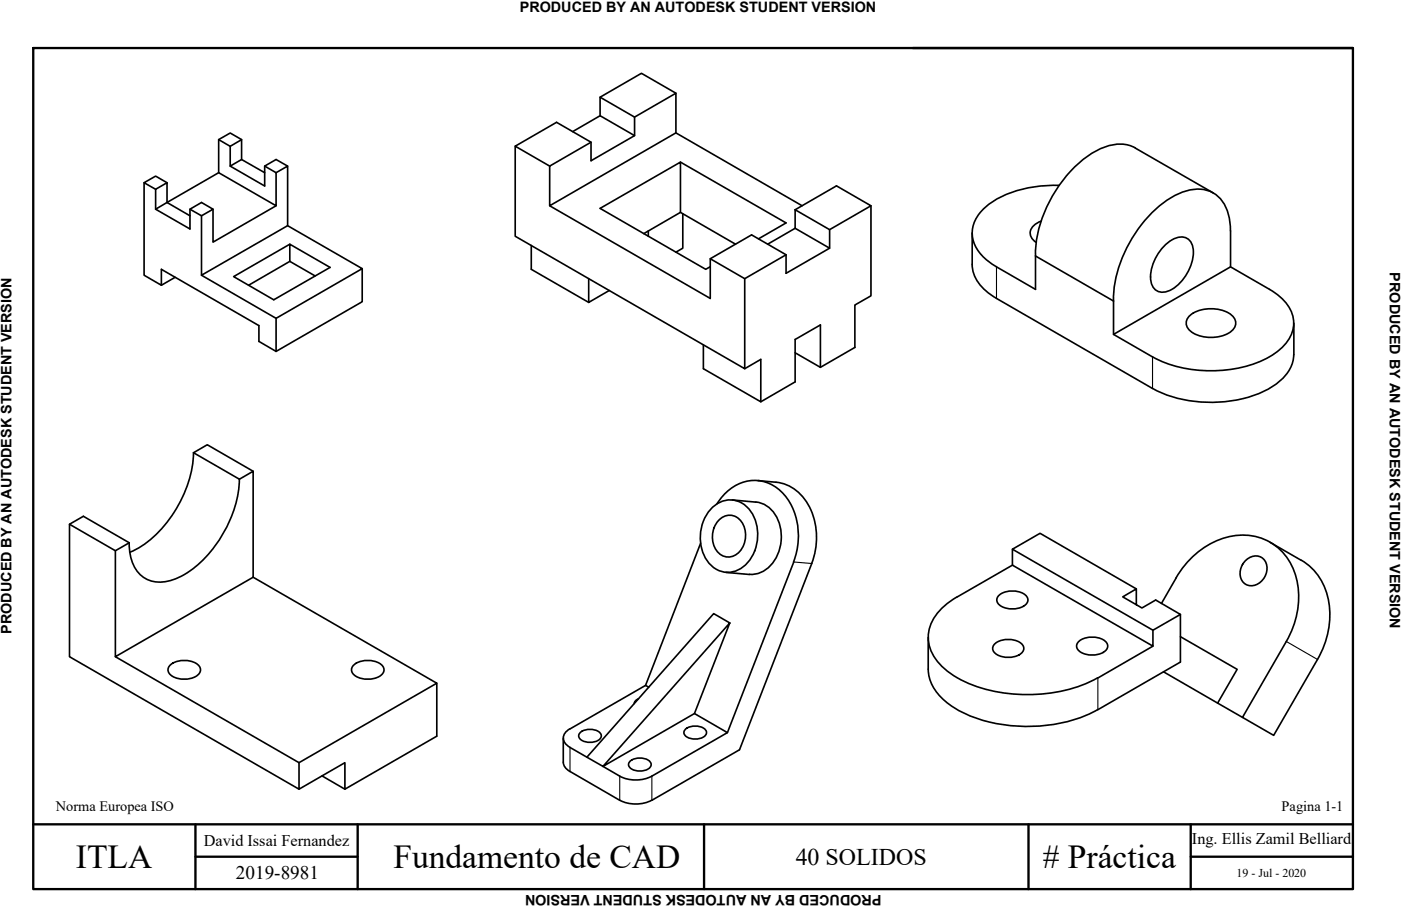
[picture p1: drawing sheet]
<svg xmlns="http://www.w3.org/2000/svg" width="432mm" height="279mm" viewBox="0 0 432 279" stroke-linecap="round" stroke-linejoin="round" font-family="sans-serif">
<!-- layer: MD_Visible -->
<g fill="none" stroke="#000" stroke-width=".51">
<path d="M185 35.7v-5.7l10.6 6.1v5.7M195.6 36.1l12.7-7.4v12.3l-38.9 22.5v-12.3l12.8-7.3M208.3 28.7l-10.6-6.1-12.7 7.4M44.4 56.3v28.6l5.3 3.1v-4.9l30.1 17.3v4.9l5.3 3.1v-10.2M51.5 56.3l-3.5-2-3.6 2 3.6 2.1M67.4 53.3l-15.9 9.1v-6.1l-3.5 2.1v6.1M67.4 43.1l3.6-2.1 3.5 2.1M71 51.2l10.6 6.2v-6.2l3.5-2 3.5 2M71 45.1v6.1l3.5-2 7.1 4.1M71 45.1l3.5-2v6.1M71 45.1l-3.6-2v10.2l17.7 10.2v-10.2l-3.5-2.1M85.1 53.3l3.5-2.1v18.4l-26.5 15.3v-18.4"/>
<path d="M158.8 45.1v27.8l70.7 40.8v-27.8l-10.6-6.1M176.5 40.6l8.5-4.9 10.6 6.1-13.4 7.8v-5.7l-10.7-6.2-12.7 7.4 10.6 6.1M208.3 41l38.9 22.5M209.7 50l32.6 18.7-8.5 5M326.4 57.2a33.8 33.8 0 0 0-22.7 6.7 9.8 9.8 0 0 0-.4 15.5l3.8 2.9 12.1 6.9v-10.2l24 13.8M349.9 45.6a11.9 11.9 0 0 0-11.5 .6 39.3 39.3 0 0 0-17.9 23.3l-1.1 4.8-.2 4.6M349.9 45.7l24.1 13.8M58.5 64.5l3.6 2 3.6-2-3.6-2.1-3.6 2.1v6.1l-10.5-6.1 3.5-2.1 7 4.1M85.1 63.5l-19.4 11.2v-10.2M88.6 69.6l23 13.2-26.5 15.4-23-13.3M89.3 75.3l-17.3 10 12.4 7.2 17.3-10-12.4-7.2v5.3l7.8 4.5M163.7 75.7v7.4l17.7 10.2"/>
<path d="M169.4 63.5l49.5 28.5v-12.2l12.7-7.4 10.7 6.2v5.7l13.4-7.8-10.6-6.1M198.4 72.1l11.3-6.6v-15.5l-24.7 14.3 32.5 18.8 1.4-.8M199.8 71.2v1.7M209.7 65.5l17 9.8M210.4 65.9v10.6l-2.1 1.3M242.3 78.6l-12.8 7.3M245.1 64.7l10.6 6.1v5.7M245.1 64.7l12.7-7.4 10.6 6.2-12.7 7.3M245.1 64.7v5.7M245.1 70.4l-8.5 4.9M268.4 63.5v27.7l-4.9 2.9v13l-10.6 6.2M299.6 71.9v9.7a12.7 12.7 0 0 0 7.5 10.4l48.1 27.8"/>
<path d="M320.9 68.2a4.2 4.2 0 0 0-3.4 4.1l.8 1.6 1 .8M355.3 65.4a20.7 20.7 0 0 1 14.7-7.1 9.6 9.6 0 0 1 8.8 8.4l.4 4.5 .1 11.1-36.1 20.8v-10.3a39.7 39.7 0 0 1 12.1-27.4zM358.6 76.1a6.8 6.8 0 0 1 6.9-2.8 4.8 4.8 0 0 1 2.3 5.6 14.3 14.3 0 0 1-7.6 10.8 3.7 3.7 0 0 1-5.5-3.2 14 14 0 0 1 3.9-10.4zM54 85.5l-4.3 2.5M89.3 80.6l-12.7 7.4M111.6 82.8v10.2l-26.5 15.4M181.4 85.9v7.4l6.4-3.7M366.4 97.7a10.8 10.8 0 0 1 13.7 0 3.2 3.2 0 0 1-1.5 5.1 11.2 11.2 0 0 1-12.2-1.2 2.84 2.84 0 0 1 0-3.9zM379.3 82.3l12 6.9a12.9 12.9 0 0 1 7.4 10.4 11.8 11.8 0 0 1-5.9 9.4 38.7 38.7 0 0 1-28.7 4.4l-1.9-.5a30.1 30.1 0 0 1-7-2.9l-12-6.9M398.8 99.7v9.7M216.8 106.3v7.4l17.7 10.2v-13.1l-5 2.9M245.1 108.8l7.8 4.5v-13.1l-7.8 4.5v13.1l-10.6 6.1"/>
<path d="M398.7 109.4a12.7 12.7 0 0 1-7.4 10.3 39.9 39.9 0 0 1-36.1 .1M59.6 139.6a37.4 37.4 0 0 1-17.5 29.7l-2.1 1M59.6 139.6l14.2 8.2 4.2-2.5v32.7l-42.4 24.5v-32.7l4.2-2.4-14.1-8.2-4.3 2.5 14.2 8.1M59.6 139.6l4.3-2.4 14.1 8.1M73.8 147.8a37.6 37.6 0 0 1-17 29.4 11.8 11.8 0 0 1-12.6 .9 12.3 12.3 0 0 1-4.4-10.7M219.6 156.5a7.7 7.7 0 0 1 12.9 3.1 13 13 0 0 1-4.5 15.9 7.8 7.8 0 0 1-11.1-4.4 13.4 13.4 0 0 1 2.7-14.6zM221 155.4a13 13 0 0 1 16.1-6.3 17 17 0 0 1 9 16.1 22.3 22.3 0 0 1-1.5 8.1M225.7 154.2l7.3 .7M233 154.8a9.4 9.4 0 0 1 7.7 9.2 12.1 12.1 0 0 1-6.5 12.7l-2.1 .4h-1.1l-7.3-.6M233.6 148.2a23.1 23.1 0 0 1 8.9 1.3 16.7 16.7 0 0 1 9.1 15.3l-.3 5.2-1.1 3.8-22.3 57.4-27 15.6M21.4 161.7v40.8l70.8 40.9M78 178l56.6 32.7-42.4 24.5-56.6-32.7"/>
<path d="M215.9 167.5l-16.9 43.9M221.7 160.3a4.6 4.6 0 0 1 4.8-1.1 4.6 4.6 0 0 1 3 3.8 6.7 6.7 0 0 1-4.7 8.8 5.5 5.5 0 0 1-5.2-6.1 7.5 7.5 0 0 1 2.1-5.4zM244.6 173.3l-20.4 52.6M312 169.4v4.9l43.3 25v-4.9M312 174.3l-16.9 9.8M362.5 178.2a24.7 24.7 0 0 1 21-13.2 17.2 17.2 0 0 1 16.6 16.1 27 27 0 0 1-3.7 16.7M362.5 178.2l-4.5 7.9M384 172.8a3.7 3.7 0 0 1 4.8-.9 3.7 3.7 0 0 1 1.6 4.5 4.8 4.8 0 0 1-6.4 3.8 4.7 4.7 0 0 1 0-7.4zM391.5 167.3l9.6 5.5M401.1 172.8a19.3 19.3 0 0 1 8.6 19.4 28.2 28.2 0 0 1-3.6 11.2M224.9 192.1l-4.9-2.9-39.1 44.3 4.9 2.8 39.1-44.2-10.9 27.9-28.2 16.3 5.2 3.1a10.9 10.9 0 0 0 9.9 0M295 184a16 16 0 0 0-8.9 11.8 13.1 13.1 0 0 0 5.6 10.9 40.9 40.9 0 0 0 26.1 7.5 43.6 43.6 0 0 0 20.5-5.2"/>
<path d="M306.7 198.4a6.8 6.8 0 0 1 8.5 .5 2.01 2.01 0 0 1-1.1 3 6.9 6.9 0 0 1-7.8-.9 1.81 1.81 0 0 1 .4-2.6zM308 183.5a6.8 6.8 0 0 1 8.5 .5 2.01 2.01 0 0 1-1.1 3 6.9 6.9 0 0 1-7.8-.9 1.81 1.81 0 0 1 .4-2.6zM332.6 197.7a6.8 6.8 0 0 1 8.5 .5 2.01 2.01 0 0 1-1.1 3 6.9 6.9 0 0 1-7.8-.9 1.81 1.81 0 0 1 .4-2.6zM350.2 181.6l-29.7-17.1-8.5 4.9 43.3 25 8.5-4.9-7.6-4.5-4.2 2.5-6-3.4 4.2-2.5v4.9M355.3 199.3l-16.9 9.8M363.8 196.3l17.5 10.1-6 10.4 7.6 4.4M363.8 189.5v14.7l-25.5 14.7a48 48 0 0 1-42.3 .5 17.6 17.6 0 0 1-9.6-10.6l-.3-2.4v-9.8M396.5 197.8l-13.6 23.4 9.7 5.6 13.5-23.4M52.6 205a7.1 7.1 0 0 1 8.8 .5 2.11 2.11 0 0 1-1.1 3.1 7.2 7.2 0 0 1-8.2-.9 1.9 1.9 0 0 1 .5-2.7zM109.2 205a7.1 7.1 0 0 1 8.8 .5 2.11 2.11 0 0 1-1.1 3.1 7.2 7.2 0 0 1-8.2-.9 1.9 1.9 0 0 1 .5-2.7zM134.6 210.7v16.3l-28.3 16.4v-8.2l-14.1 8.2v-8.2M196.8 215.5l-.8 .5-.5 1"/>
<path d="M199.9 211.9l-.9-.5-23.3 13.4a2.98 2.98 0 0 0-2.1 2.8 2.98 2.98 0 0 0 2.1 2.9M358.6 207.2l16.7 9.6M99.2 239.3l7.1 4.1M173.6 227.6v7.5l.2 1 .7 1 16.5 9.7a11 11 0 0 0 9.9 0M175.7 230.5l5.2 3M178.9 225.9a4.8 4.8 0 0 1 6.2 .4 1.71 1.71 0 0 1-1.4 2.3 4.7 4.7 0 0 1-5.2-1 1.31 1.31 0 0 1 .4-1.7zM194.2 234.7a4.8 4.8 0 0 1 6.3 .4 1.71 1.71 0 0 1-1.5 2.4 4.7 4.7 0 0 1-5.1-1.1 1.31 1.31 0 0 1 .3-1.7zM211.3 224.9a4.8 4.8 0 0 1 6.3 .4 1.71 1.71 0 0 1-1.5 2.3 4.7 4.7 0 0 1-5.1-1 1.31 1.31 0 0 1 .3-1.7zM214 220l10.2 5.9-23.3 13.5"/>
</g>
<circle cx="379.3" cy="71.2" r=".25" fill="#000"/>
<!-- layer: MD_Visible Narrow -->
<path d="M307.1 82.3v9.7M355.2 110.1v9.7M244.6 173.3l5.6 .5M396.5 197.8l9.6 5.6M338.4 209.1v9.8M175.7 230.5v7.4M191 239.4v7.4M200.9 239.4v7.4" fill="none" stroke="#000" stroke-width=".34"/>
<!-- layer: Marco -->
<path d="M10.2 14.8h406.8v259.4h-406.8zM10.2 254.2h406.8M60.2 254.2v20M110.2 254.2v20M217 254.2v20M317 254.2v20M367 254.2v20M60.2 264.2h50M367 264.2h50" fill="none" stroke="#000" stroke-width=".72"/>
<!-- layer: Cajetin -->
<path d="M281.4 14.8h135.6" fill="none" stroke="#000" stroke-width=".72"/>
<g font-size="10.3">
<text x="23.4" y="267.7">ITLA</text>
<text x="121.2" y="267.7">Fundamento de CAD</text>
<text x="321.4" y="267.7"># Práctica</text>
</g>
<text font-size="7.4" x="245.2" y="266.7">40 SOLIDOS</text>
<text font-size="5.9" x="72.7" y="271.1">2019-8981</text>
<g font-size="5">
<text x="62.8" y="260.9">David Issai Fernandez</text>
<text x="367.4" y="260.4">Ing. Ellis Zamil Belliard</text>
</g>
<g font-size="4.4">
<text x="160.2" y="3.6">PRODUCED BY AN AUTODESK STUDENT VERSION</text>
<text x="428.3" y="84" transform="rotate(90 428.3 84)">PRODUCED BY AN AUTODESK STUDENT VERSION</text>
<text x="3.6" y="195.5" transform="rotate(-90 3.6 195.5)">PRODUCED BY AN AUTODESK STUDENT VERSION</text>
<text x="17.2" y="250.1">Norma Europea ISO</text>
<text x="395" y="250.1">Pagina 1-1</text>
<text x="271.7" y="275.9" transform="rotate(180 271.7 275.9)">PRODUCED BY AN AUTODESK STUDENT VERSION</text>
</g>
<text font-size="3.7" x="381.1" y="270.5">19 - Jul - 2020</text>
</svg>
